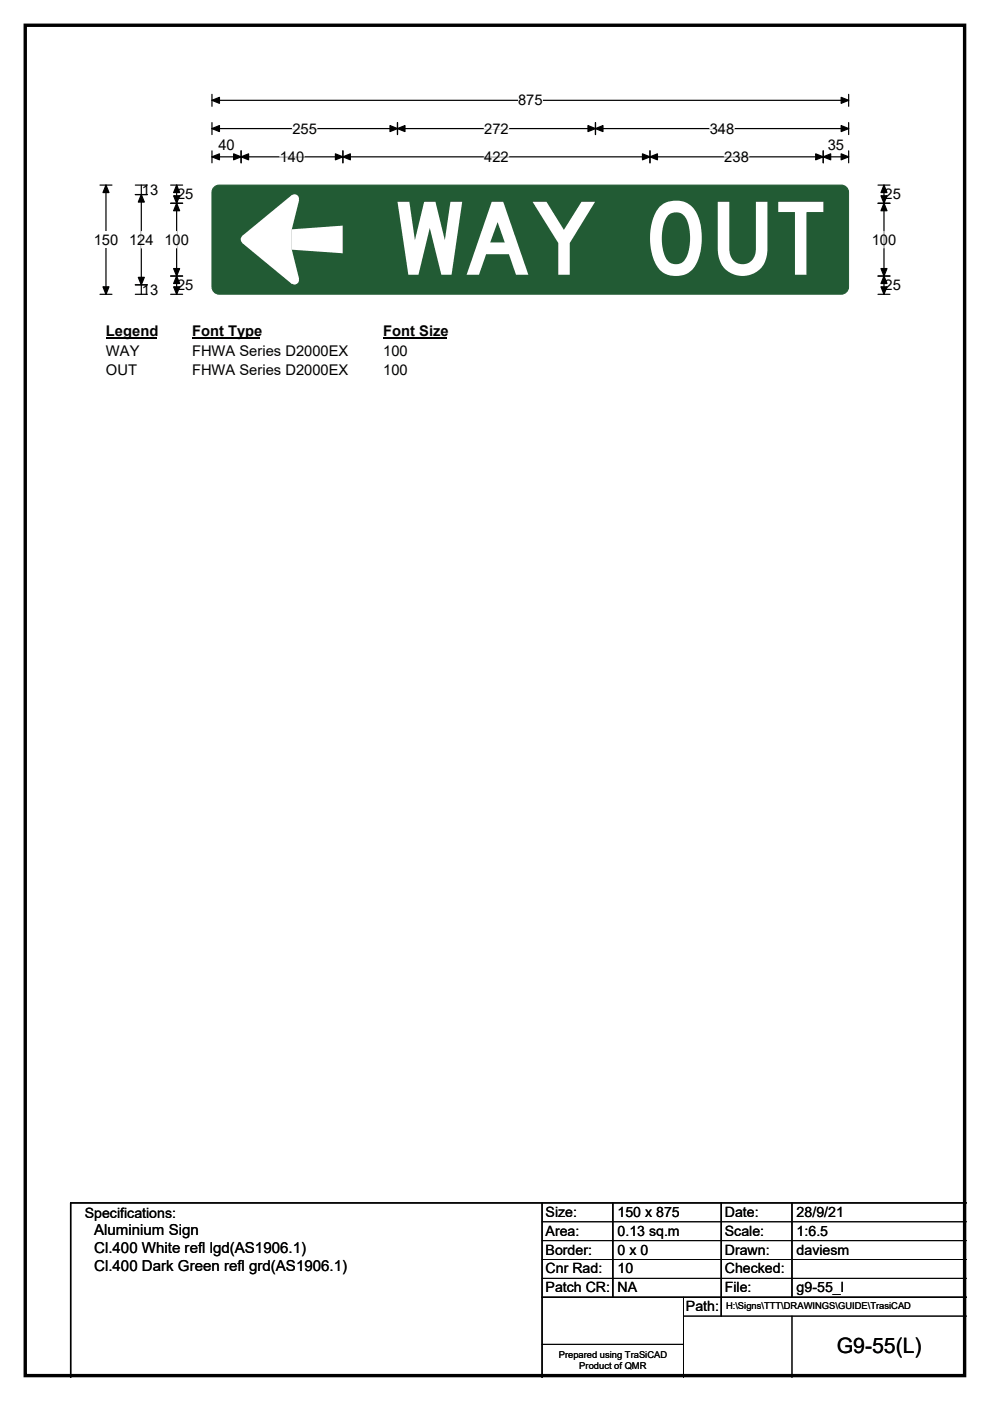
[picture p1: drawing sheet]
<svg xmlns="http://www.w3.org/2000/svg" width="210mm" height="297mm" viewBox="0 0 210 297" stroke-linecap="round" stroke-linejoin="round" font-family="sans-serif">
<path d="M5.4 5.4h199.2v286.3h-199.2z" fill="none" stroke="#000" stroke-width=".72"/>
<path d="M45 21.3h135M45 20v2.5M180 20v2.5" fill="none" stroke="#000" stroke-width=".25"/>
<path d="M45 21.3l1.5-.7v1.3zM178.4 20.6l1.6 .7-1.6 .6z" fill="#000" stroke="#000" stroke-width=".25"/>
<path d="M109.9 19.5h5.2v3.5h-5.2z" fill="#fff"/>
<g fill="none" stroke="#000" stroke-width=".25">
<path d="M21.2 39.2h2.5M22.5 39.2v23.2M45 27.3h135M45 26v2.5M45 32v2.5M45 33.3h135M51.1 32v2.5M72.7 32v2.5M84.3 26v2.5M126.3 26v2.5M137.9 32v2.5M174.6 32v2.5"/>
<path d="M180 26v2.5M180 32v2.5M21.2 62.4h2.5"/>
</g>
<g fill="#000" stroke="#000" stroke-width=".25">
<path d="M22.5 39.2l.6 1.6h-1.3zM45 27.3l1.5-.7v1.3zM45 33.3l1.5-.7v1.3zM51.1 33.3l1.6-.7v1.3zM49.6 32.6l1.5 .7-1.5 .6zM71.1 32.6l1.6 .7-1.6 .6zM72.7 33.3l1.6-.7v1.3zM84.3 27.3l1.6-.7v1.3zM82.7 26.6l1.6 .7-1.6 .6zM124.7 26.6l1.6 .7-1.6 .6zM126.3 27.3l1.6-.7v1.3zM136.3 32.6l1.6 .7-1.6 .6z"/>
<path d="M137.9 33.3l1.5-.7v1.3zM173 32.6l1.6 .7-1.6 .6zM174.6 33.3l1.6-.7v1.3zM178.4 26.6l1.6 .7-1.6 .6zM178.4 32.6l1.6 .7-1.6 .6zM21.8 60.8h1.3l-.6 1.6z"/>
</g>
<path d="M59.3 33.3h5.2M62 27.3h5.2M102.7 27.3h5.2M102.7 33.3h5.2M150.5 27.3h5.2M153.6 33.3h5.2" fill="none" stroke="#fff" stroke-width=".25"/>
<path d="M19.9 49.1h5.2v3.5h-5.2z" fill="#fff"/>
<g fill="none" stroke="#000" stroke-width=".25">
<path d="M28.7 39.2h2.5M30 39.2v23.2M36.2 39.2h2.5M37.5 39.2v23.2M186.2 39.2h2.6M187.5 39.2v23.2M28.7 41.3h2.5M36.2 43.1h2.5M36.2 58.5h2.5M186.2 43.1h2.6M186.2 58.5h2.6M28.7 60.4h2.5"/>
<path d="M28.7 62.4h2.5M36.2 62.4h2.5M186.2 62.4h2.6"/>
</g>
<g fill="#000" stroke="#000" stroke-width=".25">
<path d="M37.5 39.2l.6 1.6h-1.3zM187.5 39.2l.6 1.6h-1.2zM30 41.3l.6 1.5h-1.3zM37.5 43.1l.6 1.6h-1.3zM36.8 56.9h1.3l-.6 1.6zM36.8 41.5h1.3l-.6 1.6zM37.5 58.5l.6 1.6h-1.3zM187.5 43.1l.6 1.6h-1.2zM186.9 56.9h1.2l-.6 1.6zM186.9 41.5h1.2l-.6 1.6zM187.5 58.5l.6 1.6h-1.2zM29.3 58.8h1.3l-.6 1.6z"/>
<path d="M36.8 60.8h1.3l-.6 1.6zM186.9 60.8h1.2l-.6 1.6z"/>
</g>
<path d="M30 49.1v3.5M37.5 49.1v3.5M187.5 49.1v3.5" fill="none" stroke="#fff" stroke-width=".25"/>
<path d="M22.5 68.4h10.7v3.5h-10.7z" fill="#fff"/>
<path d="M22.5 71.7h10.7" fill="none" stroke="#000" stroke-width=".32"/>
<path d="M40.7 68.4h14.4v3.5h-14.4z" fill="#fff"/>
<path d="M40.7 71.7h14.4" fill="none" stroke="#000" stroke-width=".32"/>
<path d="M81.3 68.4h13.4v3.5h-13.4z" fill="#fff"/>
<path d="M81.3 71.7h13.4" fill="none" stroke="#000" stroke-width=".32"/>
<g fill="#fff">
<path d="M22.5 72.6h7v3.5h-7z"/>
<path d="M40.7 72.6h33.1v3.5h-33.1z"/>
<path d="M81.3 72.6h5.2v3.5h-5.2z"/>
<path d="M22.5 76.8h6.5v3.5h-6.5z"/>
<path d="M40.7 76.8h33.1v3.5h-33.1z"/>
<path d="M81.3 76.8h5.2v3.5h-5.2z"/>
</g>
<path d="M45.3 39.9l.7-.6 .5-.1h131.9a1.54 1.54 0 0 1 1.6 1.6v20a1.55 1.55 0 0 1-1.6 1.6h-131.9a1.54 1.54 0 0 1-1.5-1.6v-20z" fill-rule="evenodd" fill="#225b34" stroke="#225b34" stroke-width=".21"/>
<g fill="#fff">
<path d="M61.9 48.6l10.8-.8v5.9l-10.8-.8z"/>
<path d="M51.4 50l10.5-8.6 1.5 1-1.5 6.2v4.3l1.5 6.2-1.5 1.1-10.5-8.7z" fill-rule="evenodd"/>
<circle cx="62.5" cy="42.1" r=".93"/>
<circle cx="52" cy="50.8" r=".93"/>
<circle cx="62.5" cy="59.4" r=".93"/>
</g>
<path d="M115 255v37M130 255v20M153 255v24M168 255v20M205 255h-190v37M115 275h90" fill="none" stroke="#000" stroke-width=".3"/>
<path d="M115 259h90M115 263h90M115 267h90M115 271h90M145 279h60M145 275v17M168 279v13M115 285h30" fill="none" stroke="#000" stroke-width=".21"/>
<text font-size="21.5" fill="#fff" x="83.9" y="58.3">WAY OUT</text>
<text font-size="4.5" x="177.5" y="286.9">G9-55(L)</text>
<g font-size="3.2">
<text x="20" y="261.9">Aluminium Sign</text>
<text x="20" y="265.7">Cl.400 White refl lgd(AS1906.1)</text>
<text x="20" y="269.6">Cl.400 Dark Green refl grd(AS1906.1)</text>
</g>
<g font-size="3.1">
<text x="109.9" y="22.3">875</text>
<text x="62" y="28.3">255</text>
<text x="102.7" y="28.3">272</text>
<text x="150.5" y="28.3">348</text>
<text x="46.3" y="31.9">40</text>
<text x="59.3" y="34.3">140</text>
<text x="102.7" y="34.3">422</text>
<text x="153.6" y="34.3">238</text>
<text x="175.6" y="31.9">35</text>
<text x="30.1" y="41.3">13</text>
<text x="37.6" y="42.2">25</text>
<text x="187.6" y="42.2">25</text>
<text x="19.9" y="51.9">150</text>
<text x="27.4" y="51.9">124</text>
<text x="34.9" y="51.9">100</text>
<text x="184.9" y="51.9">100</text>
<text x="30.1" y="62.4">13</text>
<text x="37.6" y="61.5">25</text>
<text x="187.6" y="61.5">25</text>
<text x="22.5" y="71.2">Legend</text>
<text x="40.7" y="71.2">Font Type</text>
<text x="81.3" y="71.2">Font Size</text>
<text x="22.5" y="75.4">WAY</text>
<text x="40.7" y="75.4">FHWA Series D2000EX</text>
<text x="81.3" y="75.4">100</text>
<text x="22.5" y="79.6">OUT</text>
<text x="40.7" y="79.6">FHWA Series D2000EX</text>
<text x="81.3" y="79.6">100</text>
</g>
<g font-size="3">
<text x="115.7" y="258">Size:</text>
<text x="131" y="258">150 x 875</text>
<text x="153.7" y="258">Date:</text>
<text x="169" y="258">28/9/21</text>
<text x="18" y="258.2">Specifications:</text>
<text x="115.7" y="262">Area:</text>
<text x="131" y="262">0.13 sq.m</text>
<text x="153.7" y="262">Scale:</text>
<text x="169" y="262">1:6.5</text>
<text x="115.7" y="266">Border:</text>
<text x="115.7" y="270">Cnr Rad:</text>
<text x="131" y="266">0 x 0</text>
<text x="131" y="270">10</text>
<text x="153.7" y="266">Drawn:</text>
<text x="153.7" y="270">Checked:</text>
<text x="169" y="266">daviesm</text>
<text x="115.7" y="274">Patch CR:</text>
<text x="131" y="274">NA</text>
<text x="153.7" y="274">File:</text>
<text x="169" y="274">g9-55_l</text>
<text x="145.5" y="278">Path:</text>
</g>
<g font-size="2">
<text x="154" y="277.6">H:\Signs\TTT\DRAWINGS\GUIDE\TrasiCAD</text>
<text x="118.5" y="287.8">Prepared using TraSiCAD</text>
<text x="122.9" y="290.2">Product of QMR</text>
</g>
</svg>
